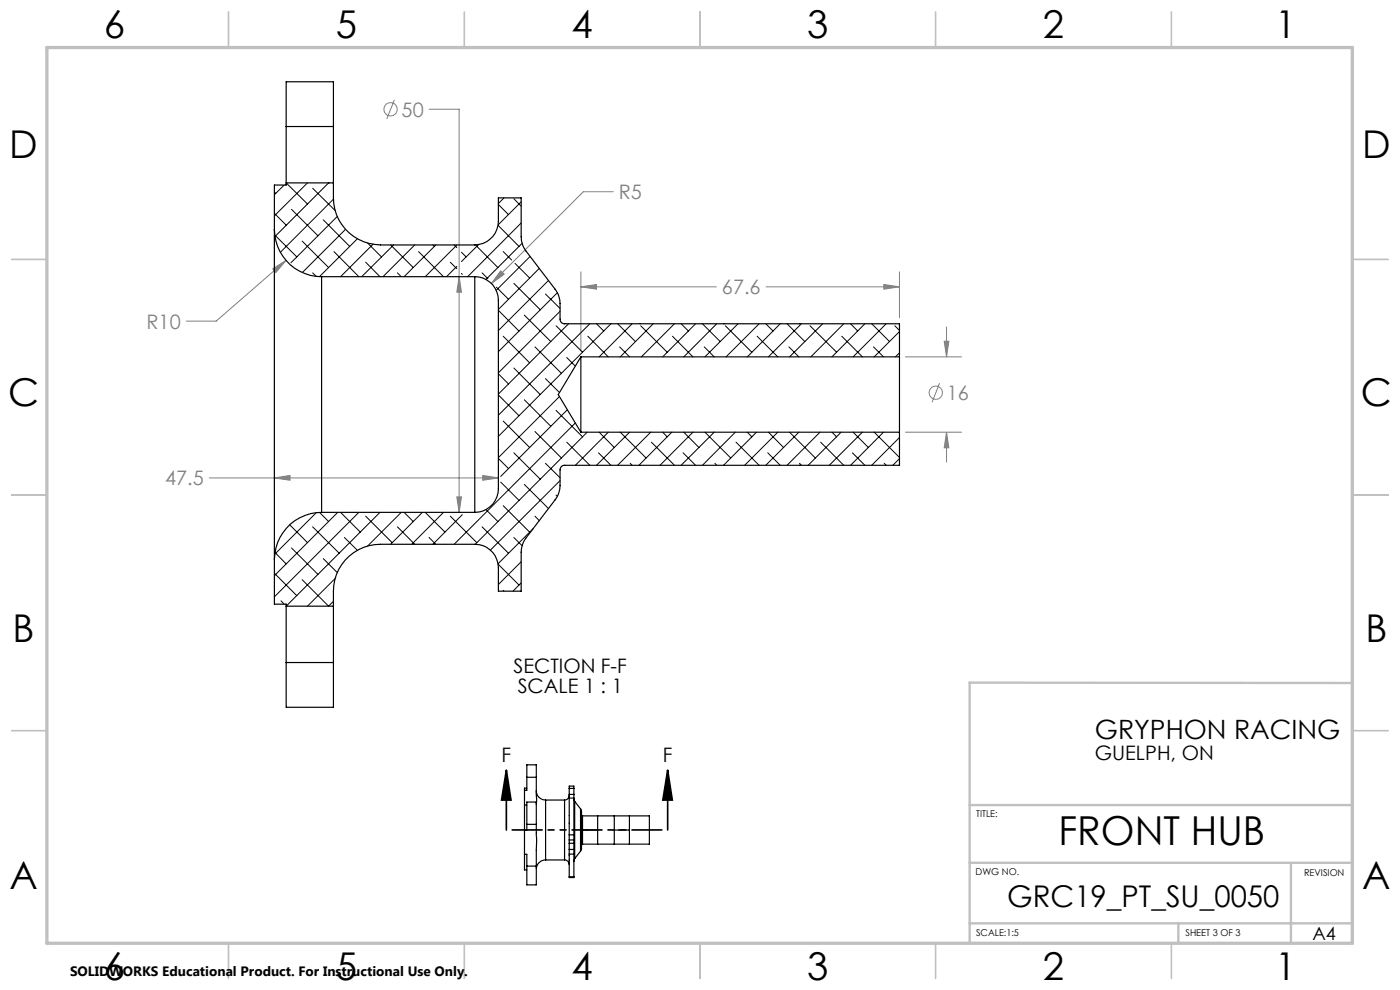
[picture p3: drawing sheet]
<svg xmlns="http://www.w3.org/2000/svg" width="297mm" height="210mm" viewBox="0 0 297 210" stroke-linecap="round" stroke-linejoin="round" font-family="sans-serif">
<g fill="none" stroke="#808080" stroke-width=".21">
<path d="M83.7 21.2l-1.6 4M91.1 23.2h6.3v85.5M57.9 57l2.8-1.8-2.2 2.6zM58.2 49.9v54.7M60.7 55.2l-14.8 12.9h-6.4M97.4 58.7l.5 3.3h-1zM106.2 57.5l.8 .7-2.8 1.9zM123.2 57.7v16.7M130.1 40.7h-6.3l-19.6 19.4M190.8 57.7v9.7M123.2 60.8h28.8M123.2 60.8l3.3-.4v.9z"/>
<path d="M162.5 60.8h28.3M187.5 60.4l3.3 .4-3.3 .5zM192.1 75.7h11.9M200.3 72.4h1l-.5 3.3zM200.8 69.3v6.4M192.1 91.7h11.9M199.3 81.3l-1.6 4M200.8 91.7v6.3M200.8 91.7l.5 3.3h-1zM44.4 101.4h61.3M58.2 101.4l3.3-.5v1zM96.9 105.4h1l-.5 3.3z"/>
<path d="M102.4 100.9l3.3 .5-3.3 .5z"/>
<circle cx="82.9" cy="23.2" r="1.41"/>
<circle cx="198.5" cy="83.3" r="1.4"/>
</g>
<path d="M107.4 163.4l1 6.3h-2zM107.4 163.4v12.7M141.6 163.4l1 6.3h-2zM141.6 163.4v12.7" fill="none" stroke="#000" stroke-width=".35"/>
<path d="M141.6 176h-34.2" fill="none" stroke="#000" stroke-width=".35" stroke-dasharray="6.3 1.3 1.3 1.3 1.3 1.3" stroke-dashoffset="-1.2"/>
<g fill="none" stroke="#c0c0c0" stroke-width=".35">
<path d="M48.5 2.5v7.5M98.5 2.5v7.5M148.5 2.5v7.5M198.5 2.5v7.5M248.5 2.5v7.5M2.5 55h7.5M287 55h7.5M2.5 105h7.5M287 105h7.5M2.5 155h7.5M287 155h7.5M48.5 200v7.5"/>
<path d="M98.5 200v7.5M148.5 200v7.5M198.5 200v7.5M248.5 200v7.5"/>
</g>
<path d="M286.9 144.9l-81.2-.1v55.3M205.7 170.8h81.2M205.7 195.9h81.2M205.7 183h81.2M250 195.8v4.2M273.9 183.1v17" fill="none" stroke="#c0c0c0" stroke-width=".5"/>
<path d="M9.9 10.1h277v190h-277z" fill="none" stroke="#c0c0c0" stroke-width=".7"/>
<path d="M141.6 163.4l1 6.3h-2zM107.4 163.4l1 6.3h-2z" fill="#000"/>
<path d="M200.3 72.4h1l-.5 3.3zM200.8 91.7l.5 3.3h-1zM106.2 57.5l-2 2.6 2.8-1.9zM57.9 57l.6 .8 2.2-2.6zM102.4 100.9l3.3 .5-3.3 .5zM58.2 101.4l3.3-.5v1zM97.4 58.7l.5 3.3h-1zM96.9 105.4h1l-.5 3.3zM123.2 60.8l3.3-.4v.9zM187.5 60.4l3.3 .4-3.3 .5z" fill="#808080"/>
<g fill="none" stroke="#000" stroke-width=".25">
<path d="M60.7 26.8v12M60.7 26.8v-9.5h10v9.5M60.7 38.8v.5h-2.5v9.4M60.7 38.8h10M60.7 26.8h10M70.7 38.8a14.2 14.2 0 0 0 1.2 7.8 10.1 10.1 0 0 0 8.8 5.4h20a5.1 5.1 0 0 0 5-5.1v-4.9h4.9v8.2a5.2 5.2 0 0 0 1 3.1l6.2 8a5.2 5.2 0 0 1 1 3.1v3.3a.96 .96 0 0 0 1 1h71v7M70.7 26.8v12M58.2 48.7a10.1 10.1 0 0 0 10 10M58.2 48.7v70M68.2 58.7v50M68.2 58.7h32.5M100.7 58.7a5 5 0 0 1 5 5v40a5 5 0 0 1-5 5"/>
<path d="M100.7 58.7v50M123.2 75.7v16M123.2 75.7h67.6M123.2 75.7l-4.8 8 4.8 8M190.8 75.7v16M123.2 91.7h67.6M190.8 91.7v7h-71a.96 .96 0 0 0-1 1v3.3a5.2 5.2 0 0 1-1 3l-6.2 8.1a5.2 5.2 0 0 0-1 3v8.3h-4.9v-5a5 5 0 0 0-5-4.9h-20a10 10 0 0 0-10 9.9v3.2M58.2 118.7v9.5h2.5v.4M68.2 108.7a10 10 0 0 0-10 10M68.2 108.7h32.5M60.7 128.6v11.9M60.7 128.6h10"/>
<path d="M70.7 128.6v11.9M60.7 140.5v9.5h10v-9.5M60.7 140.5h10M111.3 176.1v5.1M111.3 167.6v3.2M111.3 170.8v5.3M111.3 170.8h.5M111.8 174.9v-4.8h2v4.8M111.8 174.9v1.2h-.5M111.8 164.9v2.7h-.5M111.8 167.2h-.5v.4M111.8 164.9v-2.7h2v2.7"/>
<path d="M111.8 174.9h2M111.8 164.9h2M113.8 167.7a1.99 1.99 0 0 0 1.9 2M113.8 174.9v8.8M113.8 164.9v5.7M115.7 169.7v12.7M115.7 169.7h4.1M119.8 169.7v12.7M120.8 168.8a1.01 1.01 0 0 1-1 .9M120.8 177.1v1.1M120.8 169.3v7.8M120.8 178.2v.7"/>
<path d="M120.8 178.9v1.3M120.8 168.5v.8M120.8 167.2v1.3M120.8 167.2v-.5h.9v.5M120.8 178.2h.9M120.8 177.1h.9M120.8 169.3h.9M120.8 178.9h.9M120.8 168.5h.9M120.8 167.2h.9M121.7 169.4l.2 .6M121.7 177.1v1.1"/>
<path d="M121.7 169.3v7.8M121.7 178.2v.7M121.7 178.9v1.3M121.7 168.5v.8M121.7 167.2v1.3M121.9 170v12.1M121.9 170l1.3 1.6M123.2 171.6l.2 .4v8.1l-.2 .4M123.2 171.6v8.9M123.4 172.9l.2 .2M123.6 179.1l-.2 .2M123.6 173.1h14.2v6h-14.2"/>
<path d="M123.6 176.1v3M123.6 173.1v3M123.6 176.1h3.2M126.8 176.1v3M126.8 173.1v3M130.3 176.1v3M130.3 173.1v3M130.3 176.1h3.2M133.5 176.1v3M133.5 173.1v3M111.3 181.2h.5v2.5M111.3 181.2v3.3h.5"/>
<path d="M111.8 183.7v4h2v-4M111.8 183.7h2M115.7 182.4a1.98 1.98 0 0 0-1.9 1.8M115.7 182.4h4.1M119.8 182.4a.96 .96 0 0 1 1 1M120.8 180.2v1M120.8 181.2v4.8M120.8 186v.2h.9v-.2M120.8 180.2h.9M120.8 181.2h.9M120.8 186h.9M121.7 180.2v1"/>
<path d="M121.7 181.2v4.8M121.9 182.1l-.2 .7M123.2 180.5l-1.3 1.6"/>
</g>
<g fill="none" stroke="#000" stroke-width=".21">
<path d="M60.3 39.3l-2.1 2M60.7 38.8h.1M60.7 38.8l4.5 4.5M65.2 38.8l-7 7M66.3 39.9l4.8 4.8M69.7 38.8h.1M69.7 38.8l-11.4 11.4M58.2 45.3l2.5 2.5M58.2 40.8l.3 .2M58.3 49.8l4.7 4.7M61.8 44.4l5.7 5.6M64.1 51.1l5.6 5.7"/>
<path d="M66.3 57.9l.8 .7M68.6 46.6l5.6 5.7M70.7 42.3l-11.2 11.2M70.8 53.4l5.3 5.3M71.5 45.9l-9.8 9.8M73.3 48.6l-9.2 9.2M75.8 50.7l-8 8M77.6 55.6l3 3.1M78 51.6l2.9 2.9M79.1 51.8l-6.9 6.9M82.9 52l4.8 4.8M83.5 52l-6.8 6.7"/>
<path d="M84.3 57.9l.8 .8M88 52l-6.8 6.7M88.8 53.4l5.3 5.3M91.8 52l.3 .3M92.5 52l-6.8 6.7M95.5 55.6l1.4 1.4M96.3 52l.6 .5M96.9 52l-6.7 6.7M96.9 56.5l-2.2 2.2M97.9 58l.2 .2M97.9 53.5l1 1M100.8 51.9l4.8 4.9"/>
<path d="M101.5 51.9l-3.6 3.6M102.3 57.9l1.2 1.2M105.7 47.8l4.4 4.5M105.7 43.4l2.2 2.1M106.8 53.4l1.7 1.8M106.9 42l-1.2 1.2M109 42.1l1.6 1.6M109.3 55.9l3.1 3.1M110.6 42.8l-4.9 4.9M110.6 47.3l-11.4 11.4M110.8 51.6l-7.7 7.7M112.5 54.4l-7.2 7.2"/>
<path d="M114.4 56.9l-8.7 8.7M116.3 59.5l-10.6 10.6M105.3 60.9l2.6 2.6M105.7 79.3l2.2 2.1M105.7 65.8l4.4 4.4M106.8 71.3l5.6 5.7M109 78.1l5.6 5.6M109 60.1l5.6 5.6M111.2 66.8l5.6 5.7M113.5 73.6l5.6 5.6M115.7 62.4l3.1 3M118 69.1l5.6 5.6"/>
<path d="M118.3 62.1l-12.6 12.5M118.8 66l-13.1 13.1M120.2 75.8l1.8 1.8M120.6 68.7l-14.9 14.9M124.7 71.3l4.3 4.4M125.1 68.7l-19.4 19.4M126.5 68.7l1.6 1.5M129.6 68.7l-23.9 23.9M131 68.7l3.8 3.8M131.4 73.6l2.2 2.1M134.1 68.7l-7 7M135.9 69.1l5.6 5.6"/>
<path d="M138.6 68.7l-7 7M142.7 71.3l4.3 4.4M143.1 68.7l-7 7M144.5 68.7l1.5 1.5M147.6 68.7l-7 7M149 68.7l3.8 3.8M149.4 73.6l2.1 2.1M152 68.7l-6.9 7M153.9 69.1l5.6 5.6M156.6 68.7l-7.1 7M160.6 71.3l4.4 4.4M161 68.7l-7 7"/>
<path d="M162.5 68.7l1.5 1.5M165.5 68.7l-7 7M167 68.7l3.7 3.8M167.4 73.6l2.1 2.1M170 68.7l-7 7M171.8 69.1l5.7 5.6M174.5 68.7l-7 7M178.6 71.3l4.4 4.4M179 68.7l-7 7M180.4 68.7l1.6 1.5M183.5 68.7l-7 7M184.9 68.7l3.8 3.8"/>
<path d="M185.3 73.6l2.1 2.1M188 68.7l-7 7M189.8 69.1l1 1M190.8 70.3l-5.3 5.4M190.8 74.9l-.8 .8M105.7 97.3l2.2 2.1M105.7 83.8l4.4 4.4M106.8 89.3l5.6 5.6M109 96.1l5.6 5.6M111.2 84.8l5.6 5.6M113.5 91.5l5.6 5.6M115.7 98.3l3.1 3"/>
<path d="M115.7 80.3l3 2.9M118 87.1l5.6 5.6M118.7 84.1l-13 13M120.2 93.8l4.9 4.9M120.4 86.9l-14.2 14.2M122 89.7l-25.7 25.8M124.6 91.7l-23.8 23.8M127 96.1l2.6 2.6M127.1 91.7l3.2 3.2M129 91.7l-6.9 7M131.6 91.7l5.5 5.4M133.6 91.7l-7.1 7"/>
<path d="M133.7 98.3l.4 .4M138 91.7l-7 7M138.2 93.8l4.9 4.9M140.6 91.7l.9 1M142.5 91.7l-7 7M144.9 96.1l2.7 2.6M145.1 91.7l3.2 3.2M147 91.7l-7 7M149.5 91.7l5.5 5.4M151.5 91.7l-7 7M151.7 98.3l.3 .4M156 91.7l-7 7"/>
<path d="M156.1 93.8l4.9 4.9M158.5 91.7l1 1M160.5 91.7l-7 7M162.9 96.1l2.6 2.6M163 91.7l3.2 3.2M165 91.7l-7 7M167.5 91.7l5.5 5.4M169.5 91.7l-7 7M169.6 98.3l.4 .4M174 91.7l-7 7M174.1 93.8l4.9 4.9M176.5 91.7l1 1"/>
<path d="M178.4 91.7l-7 7M180.8 96.1l2.7 2.6M181 91.7l3.2 3.2M183 91.7l-7.1 7M185.5 91.7l5.3 5.3M187.4 91.7l-7 7M187.6 98.3l.4 .4M190.8 92.8l-5.9 5.9M190.8 97.3l-1.4 1.4M58.3 117.2l2.4 2.4M61.5 111.3l3.7 3.8M61.8 116.2l5.7 5.6"/>
<path d="M66.3 111.8l5.7 5.6M67.1 108.8l-8.8 8.8M67.8 108.7l1.9 1.9M68.6 118.5l2.9 3M71.6 108.7l-13.4 13.4M72.2 108.7l4.2 4.2M73.1 114l2.7 2.7M76.1 108.7l-17.9 17.9M77.6 109.5l5.6 5.6M80.6 108.7l-19.9 19.9M84.3 111.8l3.7 3.7M85.1 108.7l-7.1 7.1"/>
<path d="M85.7 108.7l2 1.9M89.6 108.7l-6.7 6.8M90.2 108.7l4.2 4.2M91 114l1.5 1.5M94.1 108.7l-6.8 6.8M95.5 109.5l5.6 5.6M98.1 109.2l-6.3 6.3M102.3 111.8l5.6 5.6M103.1 108.1l2.5 2.5M105.7 119.7l4.4 4.4M106.2 102.3l3.9 3.8M106.8 107.3l5.6 5.6"/>
<path d="M109 114l1.8 1.8M110.6 119.2l-4.9 4.8M111.2 102.8l5.1 5.1M113.1 112.1l-7.4 7.5M113.5 109.5l.9 .9M118 105l.3 .3M118.8 101.9l-14.8 14.8M58.2 121.6l4.8 4.8M59.6 127.5l.7 .7M60.7 128.6h.1M64.1 123l5.6 5.6 1-1M71.1 122.7l-5.9 5.9"/>
<path d="M106.8 125.2l.1 .2M110.6 123.6l-1.8 1.8"/>
</g>
<text font-size="8.5" x="224.5" y="179.3">FRONT HUB</text>
<g font-size="8.1">
<text x="22" y="8">6</text>
<text x="71.2" y="8">5</text>
<text x="121.2" y="8">4</text>
<text x="171.3" y="8">3</text>
<text x="221.3" y="8">2</text>
<text x="270.5" y="8">1</text>
<text x="2" y="33.6">D</text>
<text x="289" y="33.6">D</text>
<text x="1.7" y="86.1">C</text>
<text x="288.7" y="86.1">C</text>
<text x="2.7" y="136.1">B</text>
<text x="289.7" y="136.1">B</text>
<text x="2" y="188.6">A</text>
<text x="289" y="188.6">A</text>
<text x="22" y="208">6</text>
<text x="71.2" y="208">5</text>
<text x="121.2" y="208">4</text>
<text x="171.3" y="208">3</text>
<text x="221.3" y="208">2</text>
<text x="270.5" y="208">1</text>
</g>
<text font-size="6.3" x="213.7" y="192.5">GRC19_PT_SU_0050</text>
<text font-size="5.6" x="232.3" y="156.7">GRYPHON RACING</text>
<g font-size="4.2" fill="#808080">
<text x="85.2" y="24.7">50</text>
<text x="131.3" y="42.3">R5</text>
<text x="153.2" y="62.4">67.6</text>
<text x="31.1" y="69.7">R10</text>
<text x="200.9" y="84.8">16</text>
<text x="35" y="103">47.5</text>
</g>
<g font-size="4.2">
<text x="108.9" y="142.8">SECTION F-F</text>
<text x="109.8" y="147">SCALE 1 : 1</text>
<text x="106.4" y="161.5">F</text>
<text x="140.6" y="161.5">F</text>
<text x="232.3" y="161.2">GUELPH, ON</text>
</g>
<text font-size="3.9" x="278.4" y="199.3">A4</text>
<text font-size="2.9" x="14.9" y="207.1">SOLIDWORKS Educational Product. For Instructional Use Only.</text>
<g font-size="2">
<text x="207.1" y="173.3">TITLE:</text>
<text x="207" y="185.5">DWG NO.</text>
<text x="276.7" y="185.9">REVISION</text>
<text x="207.1" y="198.6">SCALE:1:5</text>
<text x="251.5" y="198.6">SHEET 3 OF 3</text>
</g>
</svg>
